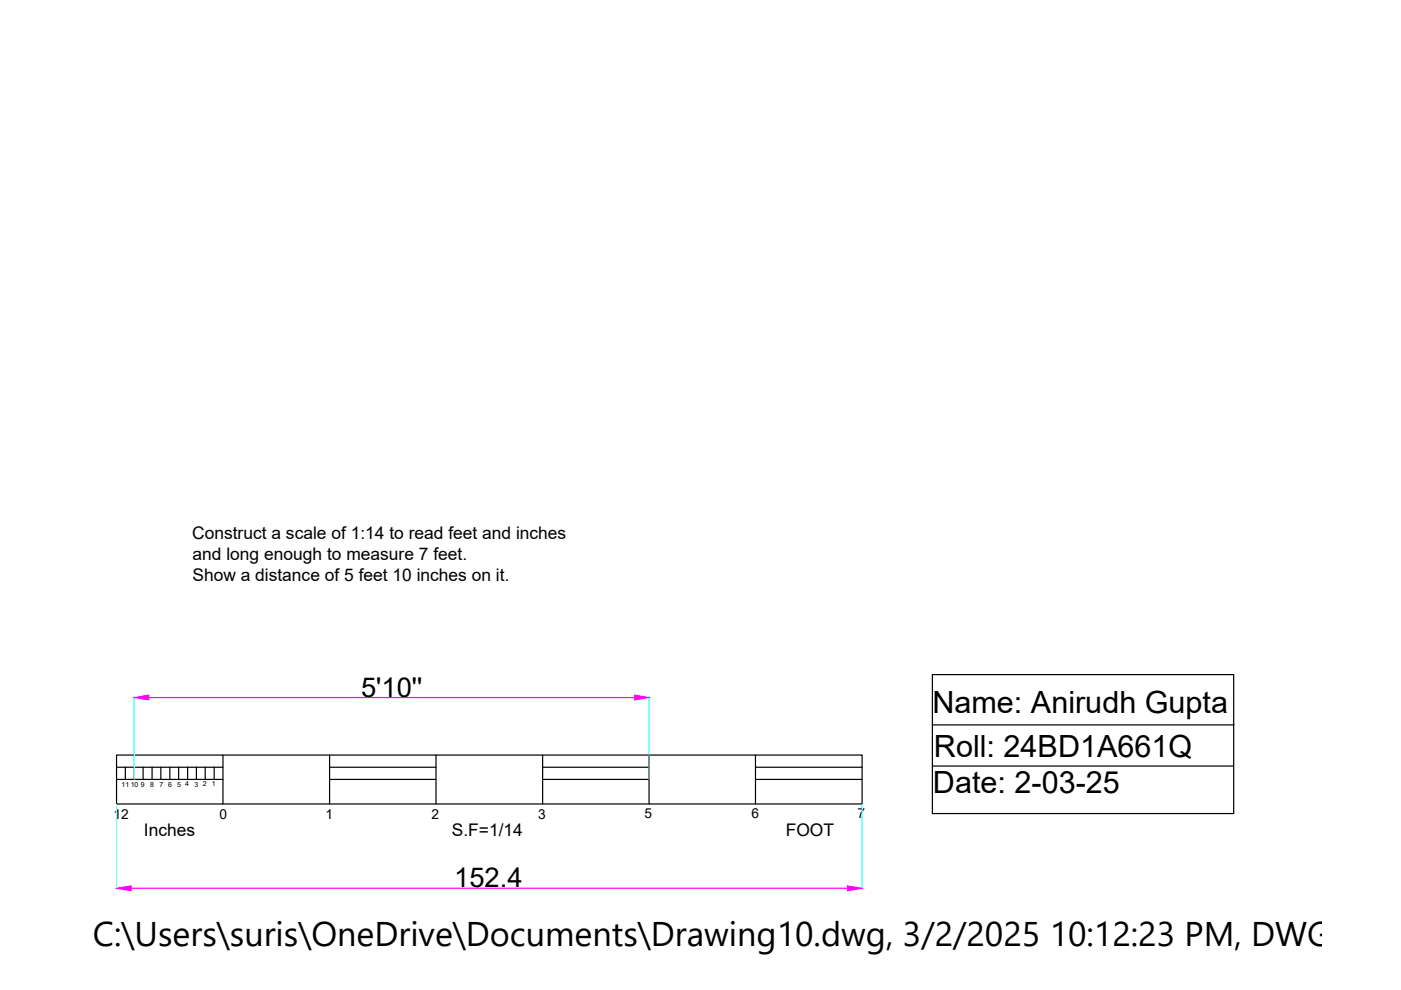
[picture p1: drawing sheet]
<svg xmlns="http://www.w3.org/2000/svg" width="297mm" height="210mm" viewBox="0 0 297 210" stroke-linecap="round" stroke-linejoin="round" font-family="sans-serif">
<!-- layer: 0 -->
<g fill="none" stroke="#000" stroke-width=".25">
<path d="M197.7 143h63.9v29.5h-63.9zM197.7 153.7h63.9M24.7 160.1h158.1v10.4h-158.1zM24.7 162.7h22.6M24.7 165.3h22.6M26.6 162.7v2.6M28.5 162.7v2.6M30.3 162.7v2.6M32.2 162.7v2.6M34.1 162.7v2.6M36 162.7v2.6M37.9 162.7v2.6"/>
<path d="M39.8 162.7v2.6M41.6 162.7v2.6M43.5 162.7v2.6M45.4 162.7v2.6M47.3 160.1v10.4M69.9 160.1v10.4M69.9 162.7h22.5M69.9 165.3h22.5M92.4 160.1v10.4M115 160.1v10.4M115 162.7h22.6M115 165.3h22.6"/>
<path d="M137.6 160.1v10.4M160.2 160.1v10.4M160.2 162.7h22.6M160.2 165.3h22.6M197.7 162.4h63.9"/>
</g>
<path d="M28.5 147.7v17.5M137.6 147.7v17.5M24.7 170.5v18M182.8 170.5v18" fill="none" stroke="#0ff" stroke-width=".25"/>
<path d="M31.6 147.9h102.9M27.8 188.3h151.8" fill="none" stroke="#f0f" stroke-width=".25"/>
<g fill="#f0f" stroke="#f0f" stroke-width=".21">
<path d="M28.5 147.9l3.1-.6v1.1z"/>
<path d="M134.5 147.3l3.1 .6-3.1 .5z"/>
<path d="M24.7 188.3l3.1-.5v1.1z"/>
<path d="M179.6 187.8l3.2 .5-3.2 .6z"/>
</g>
<text font-size="7.3" x="19.7" y="200.6">C:\Users\suris\OneDrive\Documents\Drawing10.dwg, 3/2/2025 10:12:23 PM, DWG To P</text>
<g font-size="6.5">
<text x="197.7" y="151.2">Name: Anirudh Gupta</text>
<text x="198" y="160.6">Roll: 24BD1A661Q</text>
<text x="197.8" y="168.2">Date: 2-03-25</text>
</g>
<g font-size="5.8">
<text x="76.6" y="147.7">5'10''</text>
<text x="96.3" y="188.2">152.4</text>
</g>
<g font-size="3.7">
<text x="40.8" y="114.2">Construct a scale of 1:14 to read feet and inches</text>
<text x="40.8" y="118.6">and long enough to measure 7 feet.</text>
<text x="40.8" y="123.1">Show a distance of 5 feet 10 inches on it.</text>
<text x="30.5" y="177.3">Inches</text>
<text x="95.8" y="177.3">S.F=1/14</text>
<text x="166.6" y="177.3">FOOT</text>
</g>
<g font-size="2.9">
<text x="24.1" y="173.6">12</text>
<text x="46.5" y="173.6">0</text>
<text x="69" y="173.6">1</text>
<text x="91.5" y="173.6">2</text>
<text x="114.1" y="173.6">3</text>
<text x="136.6" y="173.5">5</text>
<text x="159.3" y="173.5">6</text>
<text x="181.8" y="173.4">7</text>
</g>
<g font-size="1.5">
<text x="25.8" y="166.8">11</text>
<text x="27.7" y="166.8">10</text>
<text x="29.9" y="166.8">9</text>
<text x="31.8" y="166.8">8</text>
<text x="33.8" y="166.9">7</text>
<text x="35.6" y="166.8">6</text>
<text x="37.5" y="166.9">5</text>
<text x="39.3" y="166.7">4</text>
<text x="41.3" y="166.8">3</text>
<text x="43" y="166.7">2</text>
<text x="44.9" y="166.7">1</text>
</g>
</svg>
